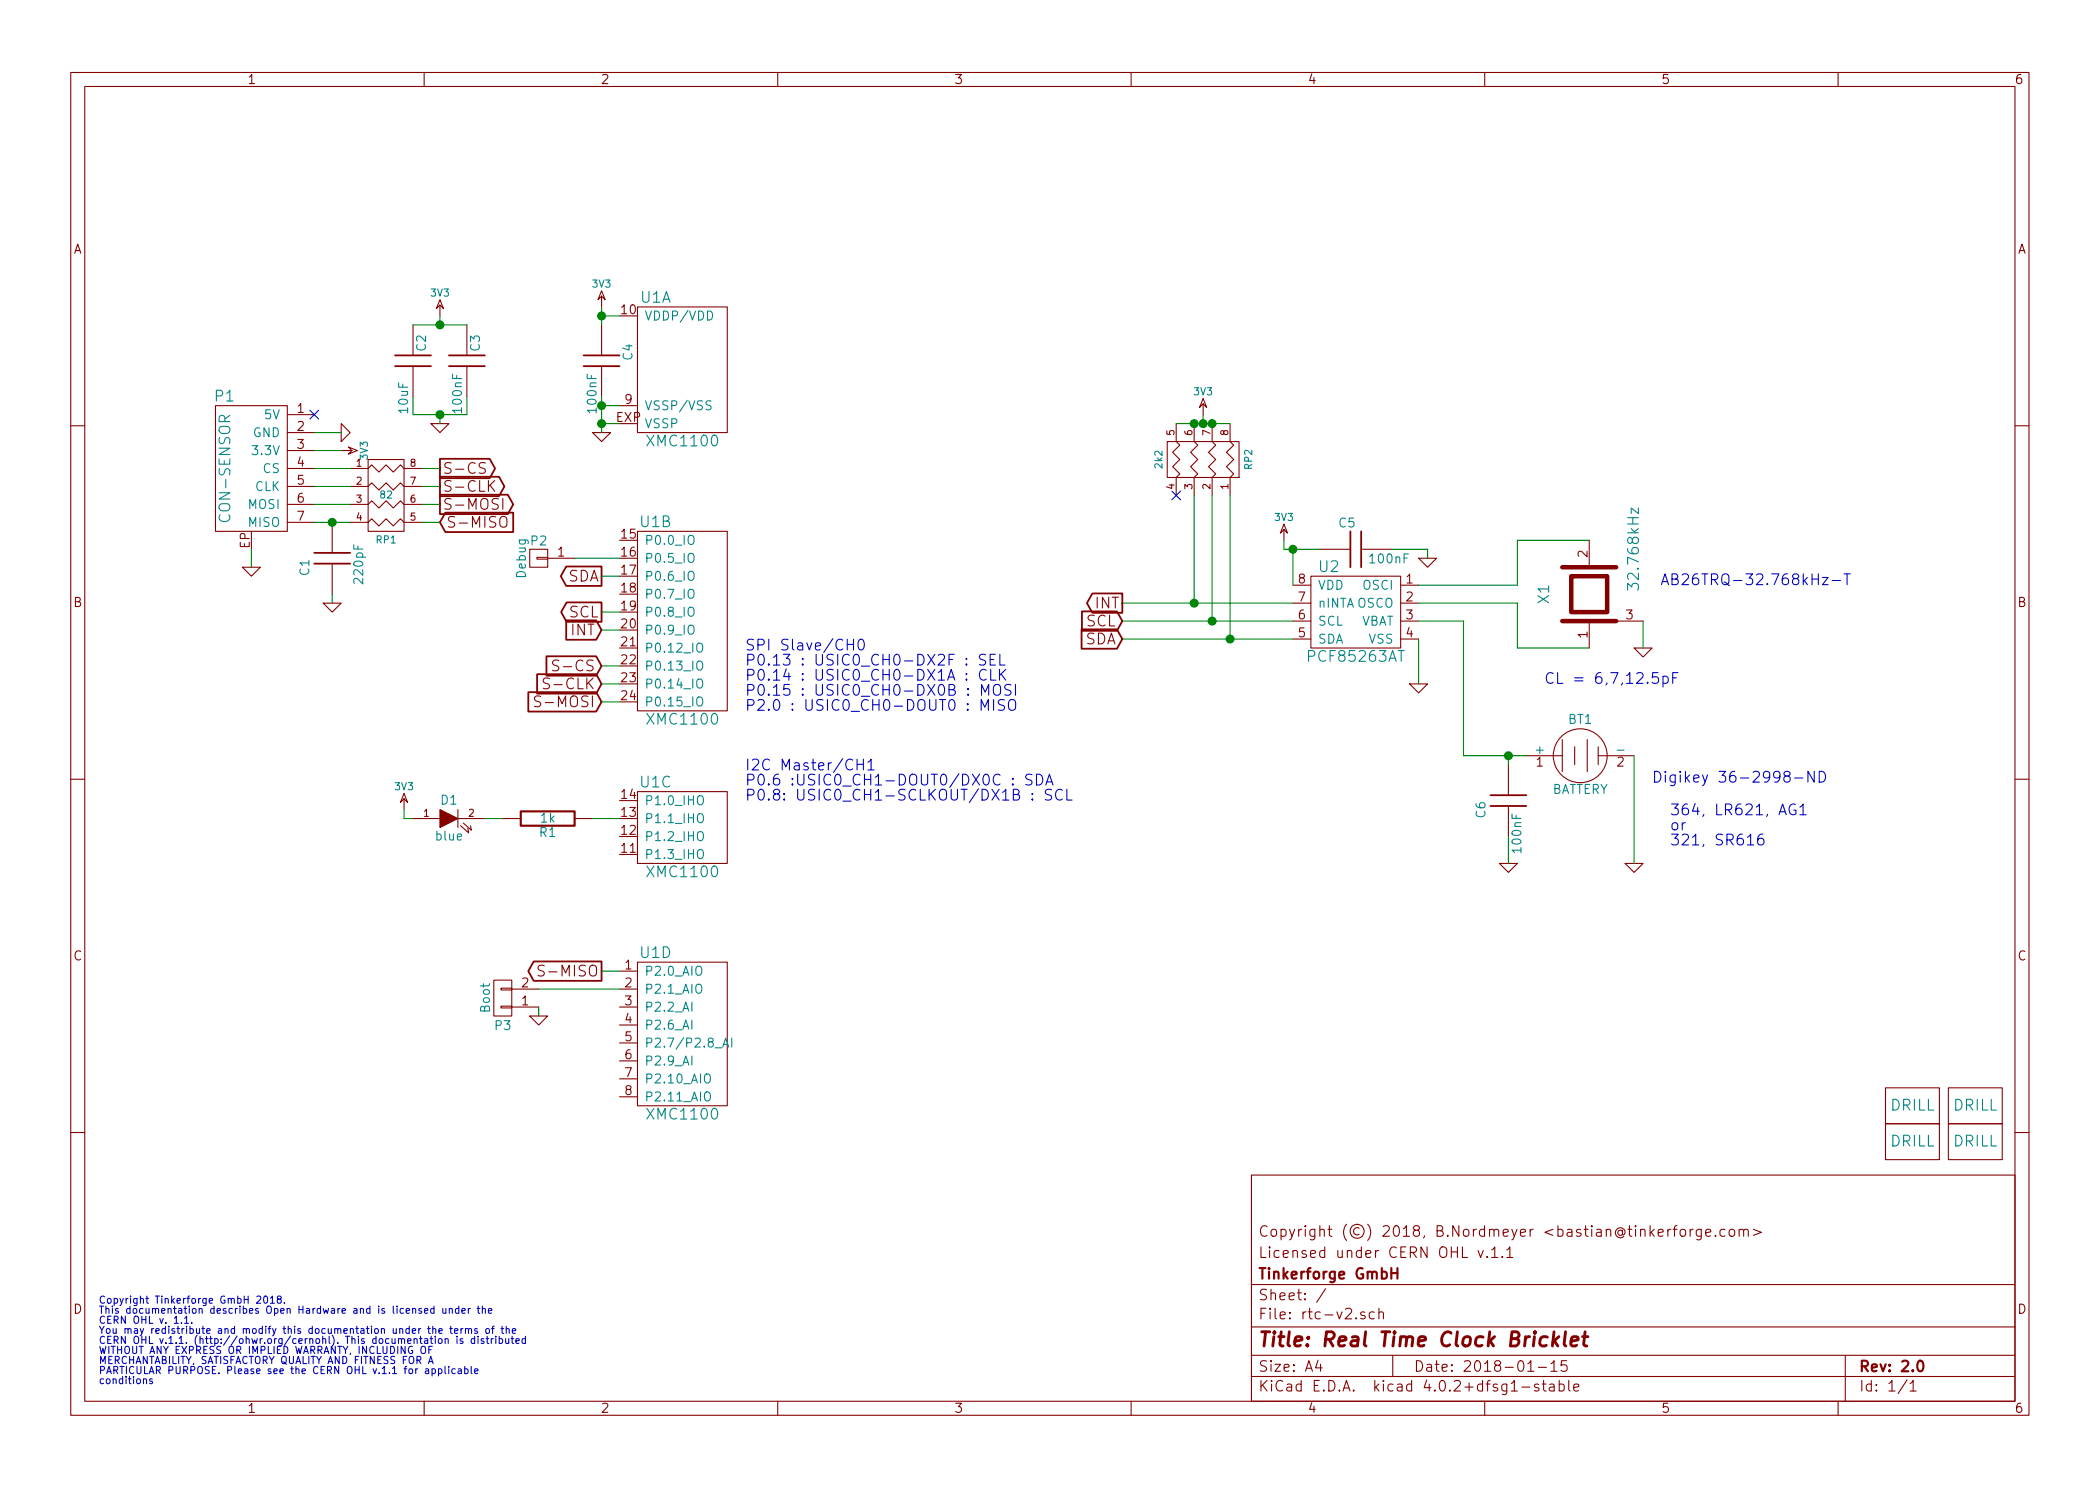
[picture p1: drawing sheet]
EESchema Schematic File Version 2
LIBS:tinkerforge
LIBS:power
LIBS:device
LIBS:transistors
LIBS:conn
LIBS:linear
LIBS:regul
LIBS:74xx
LIBS:cmos4000
LIBS:adc-dac
LIBS:memory
LIBS:xilinx
LIBS:microcontrollers
LIBS:dsp
LIBS:microchip
LIBS:analog_switches
LIBS:motorola
LIBS:texas
LIBS:intel
LIBS:audio
LIBS:interface
LIBS:digital-audio
LIBS:philips
LIBS:display
LIBS:cypress
LIBS:siliconi
LIBS:opto
LIBS:atmel
LIBS:contrib
LIBS:valves
EELAYER 25 0
EELAYER END
$Descr A4 11693 8268
encoding utf-8
Sheet 1 1
Title "Real Time Clock Bricklet"
Date "2018-01-15"
Rev "2.0"
Comp "Tinkerforge GmbH"
Comment1 "Licensed under CERN OHL v.1.1"
Comment2 "Copyright (©) 2018, B.Nordmeyer <bastian@tinkerforge.com>"
Comment3 ""
Comment4 ""
$EndDescr
Text Notes 550  7700 0    40   ~ 0
Copyright Tinkerforge GmbH 2018.\nThis documentation describes Open Hardware and is licensed under the\nCERN OHL v. 1.1.\nYou may redistribute and modify this documentation under the terms of the\nCERN OHL v.1.1. (http://ohwr.org/cernohl). This documentation is distributed\nWITHOUT ANY EXPRESS OR IMPLIED WARRANTY, INCLUDING OF\nMERCHANTABILITY, SATISFACTORY QUALITY AND FITNESS FOR A\nPARTICULAR PURPOSE. Please see the CERN OHL v.1.1 for applicable\nconditions\n
$Comp
L DRILL U3
U 1 1
P 10650 6150
F 0 "U3" H 10700 6200 60  0001 C CNN
F 1 "DRILL" H 10650 6150 60  0000 C CNN
F 2 "kicad-libraries:DRILL_NP" H 10650 6150 60  0001 C CNN
F 3 "" H 10650 6150 60  0001 C CNN
	1    10650 6150
	1    0    0    -1  
$EndComp
$Comp
L DRILL U4
U 1 1
P 10650 6350
F 0 "U4" H 10700 6400 60  0001 C CNN
F 1 "DRILL" H 10650 6350 60  0000 C CNN
F 2 "kicad-libraries:DRILL_NP" H 10650 6350 60  0001 C CNN
F 3 "" H 10650 6350 60  0001 C CNN
	1    10650 6350
	1    0    0    -1  
$EndComp
$Comp
L DRILL U6
U 1 1
P 11000 6350
F 0 "U6" H 11050 6400 60  0001 C CNN
F 1 "DRILL" H 11000 6350 60  0000 C CNN
F 2 "kicad-libraries:DRILL_NP" H 11000 6350 60  0001 C CNN
F 3 "" H 11000 6350 60  0001 C CNN
	1    11000 6350
	1    0    0    -1  
$EndComp
$Comp
L DRILL U5
U 1 1
P 11000 6150
F 0 "U5" H 11050 6200 60  0001 C CNN
F 1 "DRILL" H 11000 6150 60  0000 C CNN
F 2 "kicad-libraries:DRILL_NP" H 11000 6150 60  0001 C CNN
F 3 "" H 11000 6150 60  0001 C CNN
	1    11000 6150
	1    0    0    -1  
$EndComp
$Comp
L GND #PWR01
U 1 1
P 1900 2400
F 0 "#PWR01" H 1900 2400 30  0001 C CNN
F 1 "GND" H 1900 2330 30  0001 C CNN
F 2 "" H 1900 2400 60  0001 C CNN
F 3 "" H 1900 2400 60  0001 C CNN
	1    1900 2400
	0    -1   -1   0   
$EndComp
$Comp
L GND #PWR02
U 1 1
P 1400 3150
F 0 "#PWR02" H 1400 3150 30  0001 C CNN
F 1 "GND" H 1400 3080 30  0001 C CNN
F 2 "" H 1400 3150 60  0001 C CNN
F 3 "" H 1400 3150 60  0001 C CNN
	1    1400 3150
	1    0    0    -1  
$EndComp
$Comp
L CON-SENSOR2 P1
U 1 1
P 1400 2600
F 0 "P1" H 1550 3000 60  0000 C CNN
F 1 "CON-SENSOR" V 1550 2600 60  0000 C CNN
F 2 "kicad-libraries:CON-SENSOR2" H 1400 2600 60  0001 C CNN
F 3 "" H 1400 2600 60  0001 C CNN
	1    1400 2600
	-1   0    0    -1  
$EndComp
Wire Wire Line
	1400 3150 1400 3050
$Comp
L PCF85263AT U2
U 1 1
P 7550 3400
F 0 "U2" H 7700 3650 60  0000 C CNN
F 1 "PCF85263AT" H 7550 3150 60  0000 C CNN
F 2 "kicad-libraries:SO-8" H 8050 3200 60  0001 C CNN
F 3 "" H 8050 3200 60  0000 C CNN
	1    7550 3400
	-1   0    0    -1  
$EndComp
$Comp
L C C5
U 1 1
P 7550 3050
F 0 "C5" V 7700 3050 50  0000 L CNN
F 1 "100nF" V 7500 2750 50  0000 L CNN
F 2 "kicad-libraries:C0603F" H 7550 3050 60  0001 C CNN
F 3 "" H 7550 3050 60  0001 C CNN
	1    7550 3050
	0    -1   -1   0   
$EndComp
$Comp
L 3V3 #PWR03
U 1 1
P 7150 3000
F 0 "#PWR03" H 7150 3100 40  0001 C CNN
F 1 "3V3" H 7150 3125 40  0000 C CNN
F 2 "" H 7150 3000 60  0000 C CNN
F 3 "" H 7150 3000 60  0000 C CNN
	1    7150 3000
	1    0    0    -1  
$EndComp
$Comp
L GND #PWR04
U 1 1
P 7950 3100
F 0 "#PWR04" H 7950 3100 30  0001 C CNN
F 1 "GND" H 7950 3030 30  0001 C CNN
F 2 "" H 7950 3100 60  0001 C CNN
F 3 "" H 7950 3100 60  0001 C CNN
	1    7950 3100
	1    0    0    -1  
$EndComp
Wire Wire Line
	7750 3050 7950 3050
Wire Wire Line
	7950 3050 7950 3100
Wire Wire Line
	7350 3050 7150 3050
Wire Wire Line
	7150 3050 7150 3000
Wire Wire Line
	7200 3250 7200 3050
Connection ~ 7200 3050
Wire Wire Line
	6250 3350 7200 3350
Wire Wire Line
	6250 3450 7200 3450
Wire Wire Line
	6250 3550 7200 3550
$Comp
L GND #PWR05
U 1 1
P 7900 3800
F 0 "#PWR05" H 7900 3800 30  0001 C CNN
F 1 "GND" H 7900 3730 30  0001 C CNN
F 2 "" H 7900 3800 60  0001 C CNN
F 3 "" H 7900 3800 60  0001 C CNN
	1    7900 3800
	1    0    0    -1  
$EndComp
Wire Wire Line
	7900 3800 7900 3550
$Comp
L R_PACK4 RP2
U 1 1
P 6500 2550
F 0 "RP2" H 6500 3000 40  0000 C CNN
F 1 "2k2" H 6500 2500 40  0000 C CNN
F 2 "kicad-libraries:4X0603" H 6500 2550 60  0001 C CNN
F 3 "" H 6500 2550 60  0000 C CNN
	1    6500 2550
	0    1    -1   0   
$EndComp
$Comp
L 3V3 #PWR06
U 1 1
P 6700 2300
F 0 "#PWR06" H 6700 2400 40  0001 C CNN
F 1 "3V3" H 6700 2425 40  0000 C CNN
F 2 "" H 6700 2300 60  0000 C CNN
F 3 "" H 6700 2300 60  0000 C CNN
	1    6700 2300
	1    0    0    -1  
$EndComp
Wire Wire Line
	6650 2750 6650 3350
Connection ~ 6650 3350
Wire Wire Line
	6750 2750 6750 3450
Connection ~ 6750 3450
Wire Wire Line
	6850 2750 6850 3550
Connection ~ 6850 3550
Wire Wire Line
	6550 2350 6850 2350
Wire Wire Line
	6700 2300 6700 2350
Connection ~ 6700 2350
Connection ~ 6650 2350
Connection ~ 6750 2350
NoConn ~ 6550 2750
$Comp
L 3V3 #PWR07
U 1 1
P 1900 2500
F 0 "#PWR07" H 1900 2600 40  0001 C CNN
F 1 "3V3" H 1900 2625 40  0000 C CNN
F 2 "" H 1900 2500 60  0000 C CNN
F 3 "" H 1900 2500 60  0000 C CNN
	1    1900 2500
	0    1    1    0   
$EndComp
NoConn ~ 1750 2300
Wire Wire Line
	1750 2500 1900 2500
Wire Wire Line
	1900 2400 1750 2400
Wire Wire Line
	7900 3250 8450 3250
Wire Wire Line
	8450 3250 8450 3000
Wire Wire Line
	8450 3000 8850 3000
Wire Wire Line
	8850 3600 8450 3600
Wire Wire Line
	8450 3600 8450 3350
Wire Wire Line
	8450 3350 7900 3350
Text Notes 8600 3800 0    60   ~ 0
CL = 6,7,12.5pF
$Comp
L BATTERY BT1
U 1 1
P 8800 4200
F 0 "BT1" H 8800 4400 50  0000 C CNN
F 1 "BATTERY" H 8800 4010 50  0000 C CNN
F 2 "kicad-libraries:BATTERY_HOLDER_2998" H 8800 4200 60  0001 C CNN
F 3 "" H 8800 4200 60  0000 C CNN
	1    8800 4200
	1    0    0    -1  
$EndComp
$Comp
L C C6
U 1 1
P 8400 4450
F 0 "C6" V 8250 4350 50  0000 L CNN
F 1 "100nF" V 8450 4150 50  0000 L CNN
F 2 "kicad-libraries:C0603F" H 8400 4450 60  0001 C CNN
F 3 "" H 8400 4450 60  0001 C CNN
	1    8400 4450
	1    0    0    -1  
$EndComp
$Comp
L GND #PWR08
U 1 1
P 8400 4800
F 0 "#PWR08" H 8400 4800 30  0001 C CNN
F 1 "GND" H 8400 4730 30  0001 C CNN
F 2 "" H 8400 4800 60  0001 C CNN
F 3 "" H 8400 4800 60  0001 C CNN
	1    8400 4800
	1    0    0    -1  
$EndComp
$Comp
L GND #PWR09
U 1 1
P 9100 4800
F 0 "#PWR09" H 9100 4800 30  0001 C CNN
F 1 "GND" H 9100 4730 30  0001 C CNN
F 2 "" H 9100 4800 60  0001 C CNN
F 3 "" H 9100 4800 60  0001 C CNN
	1    9100 4800
	1    0    0    -1  
$EndComp
Wire Wire Line
	9100 4800 9100 4200
Wire Wire Line
	8500 4200 8150 4200
Wire Wire Line
	8150 4200 8150 3450
Wire Wire Line
	8150 3450 7900 3450
Wire Wire Line
	8400 4250 8400 4200
Connection ~ 8400 4200
Wire Wire Line
	8400 4800 8400 4650
$Comp
L CRYSTAL_3225 X1
U 1 1
P 8850 3300
F 0 "X1" H 8850 3550 60  0000 C CNN
F 1 "32.768kHz" H 9100 3050 60  0000 C CNN
F 2 "kicad-libraries:AB26TRQ" H 8850 3300 60  0001 C CNN
F 3 "" H 8850 3300 60  0000 C CNN
	1    8850 3300
	0    -1   -1   0   
$EndComp
$Comp
L GND #PWR010
U 1 1
P 9150 3600
F 0 "#PWR010" H 9150 3600 30  0001 C CNN
F 1 "GND" H 9150 3530 30  0001 C CNN
F 2 "" H 9150 3600 60  0001 C CNN
F 3 "" H 9150 3600 60  0001 C CNN
	1    9150 3600
	1    0    0    -1  
$EndComp
Wire Wire Line
	9150 3600 9150 3450
Text Notes 9200 4350 0    60   ~ 0
Digikey 36-2998-ND
Text Notes 9200 3250 0    60   ~ 0
 AB26TRQ-32.768kHz-T 
Text Notes 9300 4700 0    60   ~ 0
364, LR621, AG1\nor\n321, SR616
$Comp
L XMC1XXX24 U1
U 1 1
P 3800 2050
F 0 "U1" H 3650 2450 60  0000 C CNN
F 1 "XMC1100" H 3800 1650 60  0000 C CNN
F 2 "kicad-libraries:QFN24-4x4mm-0.5mm" H 3950 2800 60  0001 C CNN
F 3 "" H 3950 2800 60  0000 C CNN
	1    3800 2050
	1    0    0    -1  
$EndComp
$Comp
L XMC1XXX24 U1
U 2 1
P 3800 3450
F 0 "U1" H 3650 4000 60  0000 C CNN
F 1 "XMC1100" H 3800 2900 60  0000 C CNN
F 2 "kicad-libraries:QFN24-4x4mm-0.5mm" H 3950 4200 60  0001 C CNN
F 3 "" H 3950 4200 60  0000 C CNN
	2    3800 3450
	1    0    0    -1  
$EndComp
$Comp
L XMC1XXX24 U1
U 3 1
P 3800 4600
F 0 "U1" H 3650 4850 60  0000 C CNN
F 1 "XMC1100" H 3800 4350 60  0000 C CNN
F 2 "kicad-libraries:QFN24-4x4mm-0.5mm" H 3950 5350 60  0001 C CNN
F 3 "" H 3950 5350 60  0000 C CNN
	3    3800 4600
	1    0    0    -1  
$EndComp
$Comp
L XMC1XXX24 U1
U 4 1
P 3800 5750
F 0 "U1" H 3650 6200 60  0000 C CNN
F 1 "XMC1100" H 3800 5300 60  0000 C CNN
F 2 "kicad-libraries:QFN24-4x4mm-0.5mm" H 3950 6500 60  0001 C CNN
F 3 "" H 3950 6500 60  0000 C CNN
	4    3800 5750
	1    0    0    -1  
$EndComp
Text Notes 4150 3950 0    60   ~ 0
SPI Slave/CH0\nP0.13 : USIC0_CH0-DX2F : SEL\nP0.14 : USIC0_CH0-DX1A : CLK\nP0.15 : USIC0_CH0-DX0B : MOSI\nP2.0 : USIC0_CH0-DOUT0 : MISO
$Comp
L R_PACK4 RP1
U 1 1
P 2150 2950
F 0 "RP1" H 2150 2900 40  0000 C CNN
F 1 "82" H 2150 3150 40  0000 C CNN
F 2 "kicad-libraries:4X0402" H 2150 2950 60  0001 C CNN
F 3 "" H 2150 2950 60  0000 C CNN
	1    2150 2950
	1    0    0    -1  
$EndComp
$Comp
L C C1
U 1 1
P 1850 3100
F 0 "C1" V 1700 3000 50  0000 L CNN
F 1 "220pF" V 2000 2950 50  0000 L CNN
F 2 "kicad-libraries:C0402F" H 1850 3100 60  0001 C CNN
F 3 "" H 1850 3100 60  0001 C CNN
	1    1850 3100
	1    0    0    -1  
$EndComp
$Comp
L GND #PWR011
U 1 1
P 1850 3350
F 0 "#PWR011" H 1850 3350 30  0001 C CNN
F 1 "GND" H 1850 3280 30  0001 C CNN
F 2 "" H 1850 3350 60  0001 C CNN
F 3 "" H 1850 3350 60  0001 C CNN
	1    1850 3350
	1    0    0    -1  
$EndComp
Wire Wire Line
	1850 3350 1850 3300
Wire Wire Line
	1750 2900 1950 2900
Wire Wire Line
	1950 2800 1750 2800
Wire Wire Line
	1750 2700 1950 2700
Wire Wire Line
	1950 2600 1750 2600
Connection ~ 1850 2900
Text GLabel 2450 2600 2    60   Output ~ 0
S-CS
Text GLabel 2450 2700 2    60   Output ~ 0
S-CLK
Text GLabel 2450 2800 2    60   Output ~ 0
S-MOSI
Text GLabel 2450 2900 2    60   Input ~ 0
S-MISO
Text GLabel 3350 3700 0    60   Input ~ 0
S-CS
Text GLabel 3350 3800 0    60   Input ~ 0
S-CLK
Text GLabel 3350 3900 0    60   Input ~ 0
S-MOSI
Text GLabel 3350 5400 0    60   Output ~ 0
S-MISO
Wire Wire Line
	2350 2600 2450 2600
Wire Wire Line
	2450 2700 2350 2700
Wire Wire Line
	2350 2800 2450 2800
Wire Wire Line
	2450 2900 2350 2900
Wire Wire Line
	3350 3700 3450 3700
Wire Wire Line
	3450 3800 3350 3800
Wire Wire Line
	3350 3900 3450 3900
Wire Wire Line
	3450 5400 3350 5400
Text GLabel 6250 3450 0    60   Input ~ 0
SCL
Text GLabel 6250 3550 0    60   Input ~ 0
SDA
Text GLabel 6250 3350 0    60   Output ~ 0
INT
Text GLabel 3350 3500 0    60   Input ~ 0
INT
Text GLabel 3350 3400 0    60   Output ~ 0
SCL
Text GLabel 3350 3200 0    60   Output ~ 0
SDA
Text Notes 4150 4450 0    60   ~ 0
I2C Master/CH1\nP0.6 :USIC0_CH1-DOUT0/DX0C : SDA\nP0.8: USIC0_CH1-SCLKOUT/DX1B : SCL
Wire Wire Line
	3350 3200 3450 3200
Wire Wire Line
	3450 3400 3350 3400
Wire Wire Line
	3350 3500 3450 3500
$Comp
L C C4
U 1 1
P 3350 2000
F 0 "C4" V 3500 2000 50  0000 L CNN
F 1 "100nF" V 3300 1700 50  0000 L CNN
F 2 "kicad-libraries:C0603F" H 3350 2000 60  0001 C CNN
F 3 "" H 3350 2000 60  0001 C CNN
	1    3350 2000
	1    0    0    -1  
$EndComp
$Comp
L GND #PWR012
U 1 1
P 3350 2400
F 0 "#PWR012" H 3350 2400 30  0001 C CNN
F 1 "GND" H 3350 2330 30  0001 C CNN
F 2 "" H 3350 2400 60  0001 C CNN
F 3 "" H 3350 2400 60  0001 C CNN
	1    3350 2400
	1    0    0    -1  
$EndComp
$Comp
L 3V3 #PWR013
U 1 1
P 3350 1700
F 0 "#PWR013" H 3350 1800 40  0001 C CNN
F 1 "3V3" H 3350 1825 40  0000 C CNN
F 2 "" H 3350 1700 60  0000 C CNN
F 3 "" H 3350 1700 60  0000 C CNN
	1    3350 1700
	1    0    0    -1  
$EndComp
Wire Wire Line
	3350 1800 3350 1700
Wire Wire Line
	3450 1750 3350 1750
Connection ~ 3350 1750
Wire Wire Line
	3350 2200 3350 2400
Wire Wire Line
	3450 2250 3350 2250
Connection ~ 3350 2250
Wire Wire Line
	3450 2350 3350 2350
Connection ~ 3350 2350
$Comp
L C C3
U 1 1
P 2600 2000
F 0 "C3" V 2650 2050 50  0000 L CNN
F 1 "100nF" V 2550 1700 50  0000 L CNN
F 2 "kicad-libraries:C0603F" H 2600 2000 60  0001 C CNN
F 3 "" H 2600 2000 60  0001 C CNN
	1    2600 2000
	1    0    0    -1  
$EndComp
$Comp
L C C2
U 1 1
P 2300 2000
F 0 "C2" V 2350 2050 50  0000 L CNN
F 1 "10uF" V 2250 1700 50  0000 L CNN
F 2 "kicad-libraries:C0805E" H 2300 2000 60  0001 C CNN
F 3 "" H 2300 2000 60  0001 C CNN
	1    2300 2000
	1    0    0    -1  
$EndComp
$Comp
L GND #PWR014
U 1 1
P 2450 2350
F 0 "#PWR014" H 2450 2350 30  0001 C CNN
F 1 "GND" H 2450 2280 30  0001 C CNN
F 2 "" H 2450 2350 60  0001 C CNN
F 3 "" H 2450 2350 60  0001 C CNN
	1    2450 2350
	1    0    0    -1  
$EndComp
$Comp
L 3V3 #PWR015
U 1 1
P 2450 1750
F 0 "#PWR015" H 2450 1850 40  0001 C CNN
F 1 "3V3" H 2450 1875 40  0000 C CNN
F 2 "" H 2450 1750 60  0000 C CNN
F 3 "" H 2450 1750 60  0000 C CNN
	1    2450 1750
	1    0    0    -1  
$EndComp
Wire Wire Line
	2300 2200 2300 2300
Wire Wire Line
	2300 2300 2600 2300
Wire Wire Line
	2450 2300 2450 2350
Wire Wire Line
	2600 2300 2600 2200
Connection ~ 2450 2300
Wire Wire Line
	2300 1800 2600 1800
Wire Wire Line
	2450 1800 2450 1750
Connection ~ 2450 1800
$Comp
L R R1
U 1 1
P 3050 4550
F 0 "R1" V 3130 4550 50  0000 C CNN
F 1 "1k" V 3050 4550 50  0000 C CNN
F 2 "kicad-libraries:R0603F" H 3050 4550 60  0001 C CNN
F 3 "" H 3050 4550 60  0000 C CNN
	1    3050 4550
	0    1    1    0   
$EndComp
$Comp
L LED D1
U 1 1
P 2500 4550
F 0 "D1" H 2500 4650 50  0000 C CNN
F 1 "blue" H 2500 4450 50  0000 C CNN
F 2 "kicad-libraries:D0603F" H 2500 4550 50  0001 C CNN
F 3 "" H 2500 4550 50  0000 C CNN
	1    2500 4550
	1    0    0    -1  
$EndComp
$Comp
L 3V3 #PWR016
U 1 1
P 2250 4500
F 0 "#PWR016" H 2250 4600 40  0001 C CNN
F 1 "3V3" H 2250 4625 40  0000 C CNN
F 2 "" H 2250 4500 60  0000 C CNN
F 3 "" H 2250 4500 60  0000 C CNN
	1    2250 4500
	1    0    0    -1  
$EndComp
Wire Wire Line
	2250 4500 2250 4550
Wire Wire Line
	2250 4550 2300 4550
$Comp
L CONN_01X02 P3
U 1 1
P 2800 5550
F 0 "P3" H 2800 5700 50  0000 C CNN
F 1 "Boot" V 2900 5550 50  0000 C CNN
F 2 "kicad-libraries:SolderJumper" H 2800 5550 50  0001 C CNN
F 3 "" H 2800 5550 50  0000 C CNN
	1    2800 5550
	-1   0    0    1   
$EndComp
$Comp
L GND #PWR017
U 1 1
P 3000 5650
F 0 "#PWR017" H 3000 5650 30  0001 C CNN
F 1 "GND" H 3000 5580 30  0001 C CNN
F 2 "" H 3000 5650 60  0001 C CNN
F 3 "" H 3000 5650 60  0001 C CNN
	1    3000 5650
	1    0    0    -1  
$EndComp
Wire Wire Line
	3000 5650 3000 5600
$Comp
L CONN_01X01 P2
U 1 1
P 3000 3100
F 0 "P2" H 3000 3000 50  0000 C CNN
F 1 "Debug" V 3100 3100 50  0000 C CNN
F 2 "kicad-libraries:DEBUG_PAD" H 3000 3100 50  0001 C CNN
F 3 "" H 3000 3100 50  0000 C CNN
	1    3000 3100
	-1   0    0    1   
$EndComp
Wire Wire Line
	2700 4550 2800 4550
Wire Wire Line
	3300 4550 3450 4550
Wire Wire Line
	3200 3100 3450 3100
Wire Wire Line
	3000 5500 3450 5500
$EndSCHEMATC
